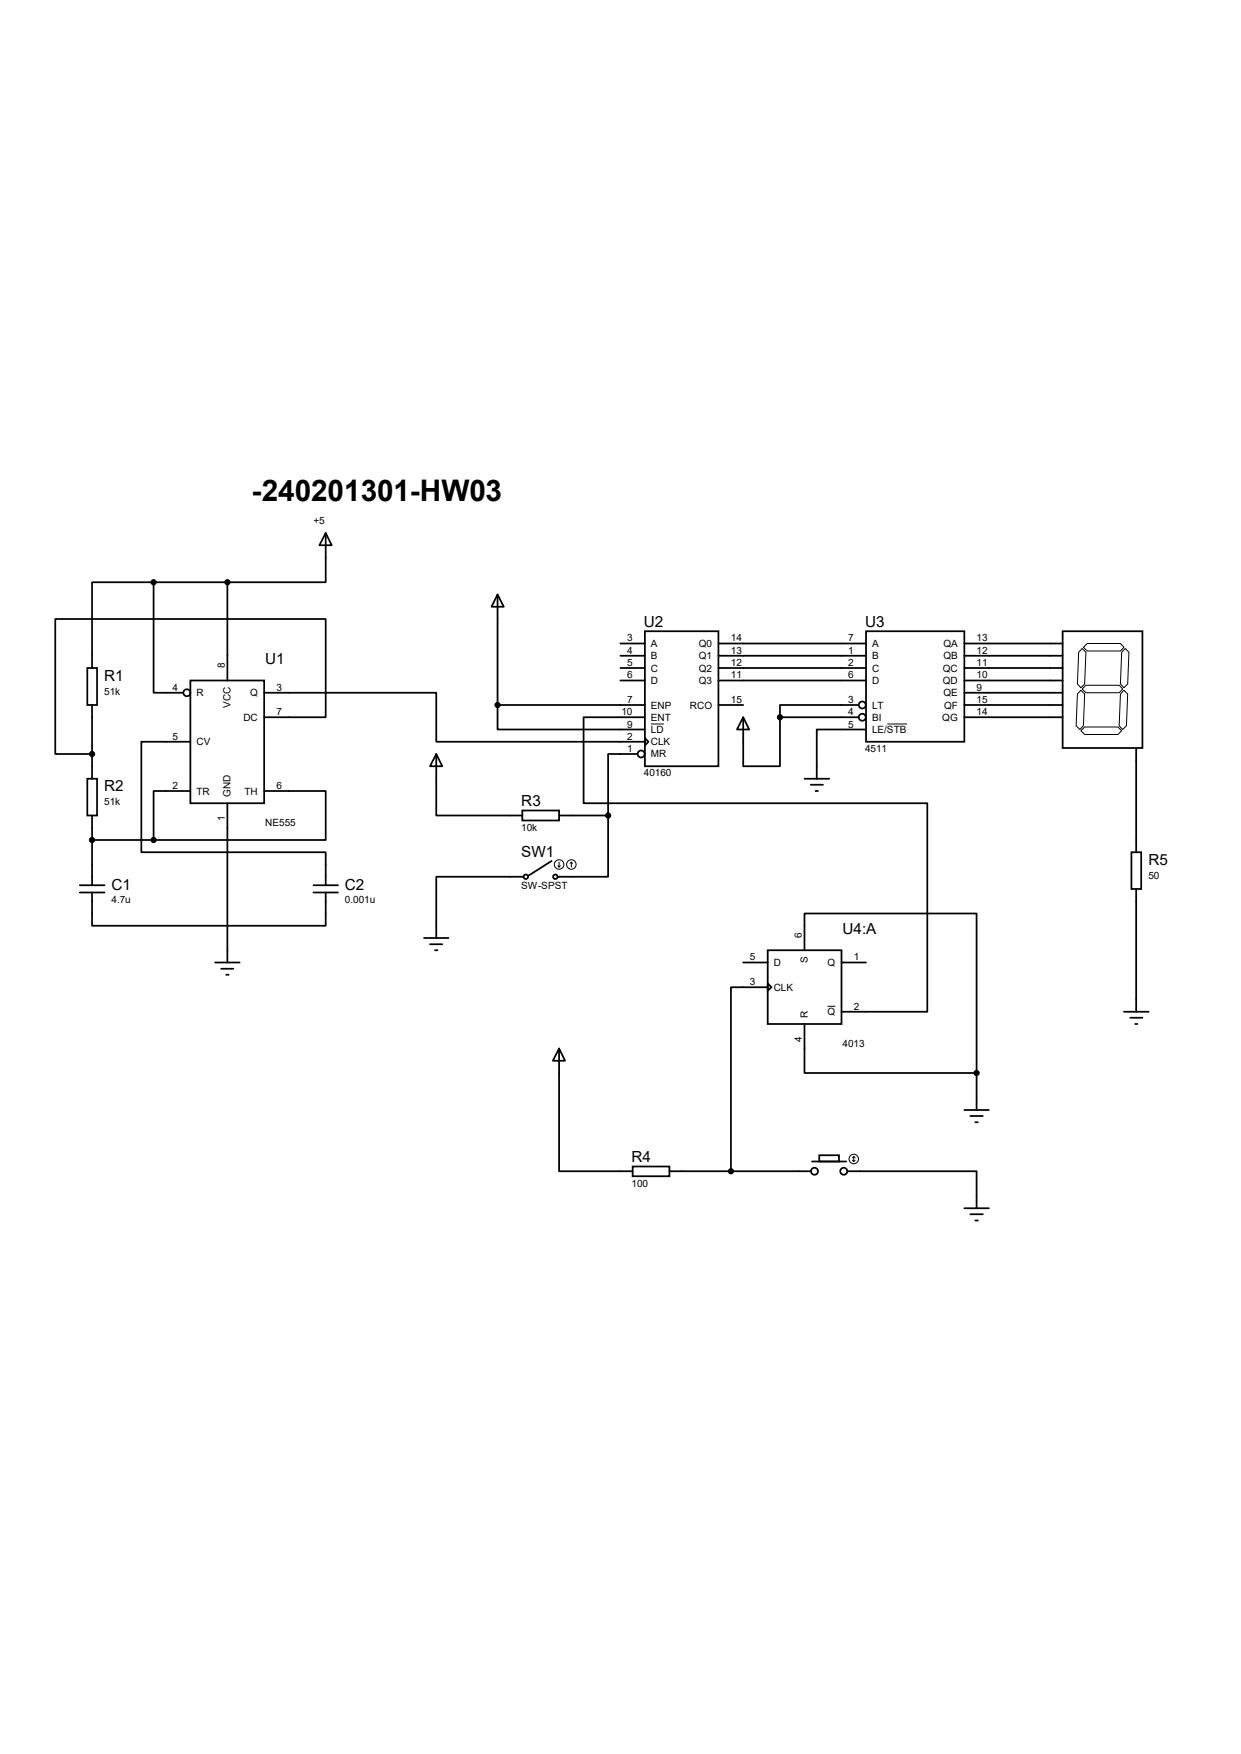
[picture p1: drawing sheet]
<svg xmlns="http://www.w3.org/2000/svg" width="210mm" height="297mm" viewBox="0 0 210 297" stroke-linecap="round" stroke-linejoin="round" font-family="sans-serif">
<g fill="none" stroke="#000" stroke-width=".3">
<path d="M26 98.6h-10.4v14.5M26 98.6v18.7h5M26 98.6h12.5M38.5 98.6v16.6M55.1 90.3l1 2h-2zM55.1 90.3v8.3h-16.6M14.8 113.1h1.6v6.3h-1.6zM15.6 119.4v12.5M32.2 115.2h12.5v20.8h-12.5zM44.7 117.3h29.1v8.3h35.3M84.2 100.7l1.1 2h-2.1zM84.2 119.4v4.1h24.9"/>
<path d="M84.2 119.4h24.9M84.2 100.7v18.7M105 109h4.1M105 111h4.1M105 113.1h4.1M105 115.2h4.1M109.1 106.9h12.5v22.9h-12.5zM121.6 109h25M121.6 111h25M121.6 113.1h25M121.6 115.2h25M121.6 119.4h4.2"/>
<path d="M145.3 119.4h-13.3v2.1M146.6 106.9h16.6v18.7h-16.6zM163.2 109h16.6M163.2 111h16.6M163.2 113.1h16.6M163.2 115.2h16.6M163.2 117.3h16.6M163.2 119.4h16.6M179.8 106.9h13.5v19.8h-13.5zM14.8 131.9h1.6v6.2h-1.6zM15.6 138.1v11.8M32.2 133.9h-6.2v8.3"/>
<path d="M32.2 125.6h-8.3v18.7h31.2v5.6M38.5 136v27M44.7 121.5h10.4v-16.7h-45.7v22.9h6.2M44.7 133.9h10.4v8.3h-29.1M73.8 127.7l1 2.1h-2zM73.8 127.7v10.4h14.6M88.4 137.2h6.2v1.7h-6.2zM94.6 138.1h8.3M102.9 138.1v10.4h-8.5M107.9 127.7h-5v10.4M109.1 125l.6 .6-.6 .6zM109.1 121.5h-10.3v14.5h58.1v35.3h-14.5"/>
<path d="M125.8 121.5l1 2h-2.1zM125.8 121.5v8.3h6.2v-8.3M132 121.5h13.3M136.1 131.9h4.2M137.2 132.9h2.1M138 133.9h.4M146.6 123.5h-8.4v8.4M163.2 121.5h16.6M192.3 126.7v17.6M13.5 151.1h4.2M13.5 149.9h4.2M15.6 151.1v5.7h39.5v-5.7"/>
<path d="M15.6 142.2h10.4M53 151.1h4.2M53 149.9h4.2M71.8 158.8h4.1M72.8 159.9h2M88.6 148.5h-14.8v10.3M93.3 145.8l-3.9 2.5M191.5 144.3h1.6v6.2h-1.6zM192.3 150.5v20.8M36.4 163h4.2M37.4 164h2.1M38.3 165.1h.4"/>
<path d="M73.6 160.9h.4M94.6 177.5l1 2.1h-2zM94.6 177.5v20.8h12.5M125.8 163h4.1M129.9 160.9h12.5v12.5h-12.5zM129.9 166.5l.7 .7-.7 .6zM129.9 167.2h-6.2v31.1M136.1 160.9v-6.2h29.2v27M136.1 173.4v8.3h29.2M142.4 163h4.2M190.2 171.3h4.2M191.3 172.3h2"/>
<path d="M192.1 173.4h.4M107.1 197.5h6.2v1.7h-6.2zM113.3 198.3h23.9M137.4 196.7h5.8M138.6 195.6h3.4v1.1h-3.4zM143.4 198.3h21.9v6.3M163.2 188h4.1M164.2 189h2.1M165.1 190h.4M165.3 181.7v6.3M163.2 204.6h4.1M164.2 205.6h2.1"/>
<path d="M165.1 206.7h.4"/>
<circle cx="31.6" cy="117.3" r=".59"/>
<circle cx="145.9" cy="119.4" r=".59"/>
<circle cx="108.5" cy="127.7" r=".59"/>
<circle cx="145.9" cy="121.5" r=".59"/>
<circle cx="89" cy="148.5" r=".38"/>
<circle cx="94" cy="148.5" r=".38"/>
<circle cx="137.8" cy="198.3" r=".59"/>
<circle cx="142.8" cy="198.3" r=".59"/>
</g>
<g fill="none" stroke="#000" stroke-width=".17">
<path d="M182.9 116.9l.7 .6-.3 5.4-.5 .6-.7-.6 .2-5.4zM183.1 116.7l.7-.7h5.6l.6 .7-.6 .6h-5.6zM183.1 109.8l.7 .6-.2 5.4-.7 .7-.6-.7 .2-5.4zM184 109h5.6l.6 .6-.6 .6h-5.6l-.7-.6zM190.2 116.9l.6 .6-.2 5.4-.6 .6-.6-.6 .2-5.4zM190.4 109.8l.7 .6-.3 5.4-.6 .7-.6-.7 .2-5.4zM110.2 122.6h2.2M150.2 122.6h3.3M182.9 123.7l.7-.6h5.6l.6 .6-.6 .7h-5.6zM94.4 146.6l.2 .2M94.6 146v.8M94.8 146.6l-.2 .2"/>
<path d="M96.7 146l-.2 .2M96.7 146l.2 .2M96.7 146v.8M140 170.4h1.4M144.3 196.5l.2 .2M144.5 195.8v.9M144.5 195.8l-.2 .2M144.5 195.8l.2 .2M144.7 196.5l-.2 .2"/>
<circle cx="94.6" cy="146.4" r=".8"/>
<circle cx="96.7" cy="146.4" r=".8"/>
<circle cx="144.5" cy="196.3" r=".8"/>
</g>
<g fill="#000" stroke="#000" stroke-width=".3">
<circle cx="26" cy="98.6" r=".38"/>
<circle cx="38.5" cy="98.6" r=".38"/>
<circle cx="84.2" cy="119.4" r=".38"/>
<circle cx="15.6" cy="127.7" r=".38"/>
<circle cx="102.9" cy="138.1" r=".38"/>
<circle cx="132" cy="121.5" r=".38"/>
<circle cx="15.6" cy="142.2" r=".38"/>
<circle cx="26" cy="142.2" r=".38"/>
<circle cx="123.7" cy="198.3" r=".38"/>
<circle cx="165.3" cy="181.7" r=".38"/>
</g>
<text font-size="5" x="42.6" y="84.9">-240201301-HW03</text>
<g font-size="2.6">
<text x="109" y="106.2">U2</text>
<text x="146.4" y="106.2">U3</text>
<text x="44.9" y="112.4">U1</text>
<text x="17.7" y="115.3">R1</text>
<text x="17.7" y="134">R2</text>
<text x="88.2" y="136.5">R3</text>
<text x="88.2" y="145.1">SW1</text>
<text x="194.4" y="146.5">R5</text>
<text x="18.9" y="150.7">C1</text>
<text x="58.4" y="150.7">C2</text>
<text x="142.6" y="158.1">U4:A</text>
<text x="106.9" y="196.8">R4</text>
</g>
<g font-size="1.7">
<text x="53" y="88.8">+5</text>
<text x="38.1" y="113.1" transform="rotate(-90 38.1 113.1)">8</text>
<text x="106.1" y="108.6">3</text>
<text x="106.1" y="110.7">4</text>
<text x="106.1" y="112.8">5</text>
<text x="110.2" y="109.6">A</text>
<text x="110.2" y="111.6">B</text>
<text x="110.2" y="113.7">C</text>
<text x="118.3" y="109.6">Q0</text>
<text x="118.3" y="111.6">Q1</text>
<text x="118.3" y="113.7">Q2</text>
<text x="123.7" y="108.6">14</text>
<text x="123.7" y="110.7">13</text>
<text x="123.7" y="112.8">12</text>
<text x="143.6" y="108.6">7</text>
<text x="143.6" y="110.7">1</text>
<text x="143.6" y="112.8">2</text>
<text x="147.6" y="109.6">A</text>
<text x="147.6" y="111.6">B</text>
<text x="147.6" y="113.7">C</text>
<text x="159.6" y="113.7">QC</text>
<text x="159.7" y="109.6">QA</text>
<text x="159.7" y="111.6">QB</text>
<text x="165.3" y="108.6">13</text>
<text x="165.3" y="110.7">12</text>
<text x="165.3" y="112.8">11</text>
<text x="17.7" y="117.6">51k</text>
<text x="29.2" y="117">4</text>
<text x="33.3" y="117.9">R</text>
<text x="39" y="119.8" transform="rotate(-90 39 119.8)">VCC</text>
<text x="42.3" y="117.9">Q</text>
<text x="46.8" y="117">3</text>
<text x="106.1" y="114.9">6</text>
<text x="106.1" y="119">7</text>
<text x="110.2" y="115.8">D</text>
<text x="110.2" y="120">ENP</text>
<text x="116.8" y="120">RCO</text>
<text x="118.3" y="115.8">Q3</text>
<text x="123.7" y="114.9">11</text>
<text x="123.7" y="119">15</text>
<text x="143.6" y="114.9">6</text>
<text x="143.6" y="119">3</text>
<text x="147.6" y="115.8">D</text>
<text x="147.6" y="120">LT</text>
<text x="159.6" y="115.8">QD</text>
<text x="159.7" y="117.9">QE</text>
<text x="159.8" y="120">QF</text>
<text x="165.3" y="114.9">10</text>
<text x="165.3" y="117">9</text>
<text x="165.3" y="119">15</text>
<text x="29.2" y="125.3">5</text>
<text x="41.2" y="122">DC</text>
<text x="46.8" y="121.1">7</text>
<text x="105.2" y="121.1">10</text>
<text x="106.1" y="123.2">9</text>
<text x="106.1" y="125.3">2</text>
<text x="110.2" y="122">ENT</text>
<text x="110.2" y="124.1">LD</text>
<text x="143.6" y="121.1">4</text>
<text x="143.6" y="123.2">5</text>
<text x="147.6" y="122">BI</text>
<text x="147.6" y="124.1">LE/STB</text>
<text x="159.5" y="122">QG</text>
<text x="165.3" y="121.1">14</text>
<text x="33.3" y="126.2">CV</text>
<text x="106.1" y="127.3">1</text>
<text x="109" y="131.5">40160</text>
<text x="110.2" y="126.2">CLK</text>
<text x="110.2" y="128.3">MR</text>
<text x="146.4" y="127.3">4511</text>
<text x="17.7" y="136.4">51k</text>
<text x="29.2" y="133.6">2</text>
<text x="33.3" y="134.5">TR</text>
<text x="39" y="135" transform="rotate(-90 39 135)">GND</text>
<text x="41.4" y="134.5">TH</text>
<text x="46.8" y="133.6">6</text>
<text x="38.1" y="139" transform="rotate(-90 38.1 139)">1</text>
<text x="44.9" y="139.8">NE555</text>
<text x="88.2" y="140.6">10k</text>
<text x="194.4" y="148.8">50</text>
<text x="18.9" y="153">4.7u</text>
<text x="58.4" y="153">0.001u</text>
<text x="88.2" y="150.6">SW-SPST</text>
<text x="135.7" y="158.8" transform="rotate(-90 135.7 158.8)">6</text>
<text x="126.9" y="162.6">5</text>
<text x="126.9" y="166.8">3</text>
<text x="130.9" y="163.6">D</text>
<text x="130.9" y="167.8">CLK</text>
<text x="136.7" y="163.1" transform="rotate(-90 136.7 163.1)">S</text>
<text x="140" y="163.6">Q</text>
<text x="144.5" y="162.6">1</text>
<text x="136.7" y="172.3" transform="rotate(-90 136.7 172.3)">R</text>
<text x="140" y="171.9">Q</text>
<text x="144.5" y="171">2</text>
<text x="135.7" y="176.4" transform="rotate(-90 135.7 176.4)">4</text>
<text x="142.6" y="177.2">4013</text>
<text x="106.9" y="200.9">100</text>
</g>
</svg>
